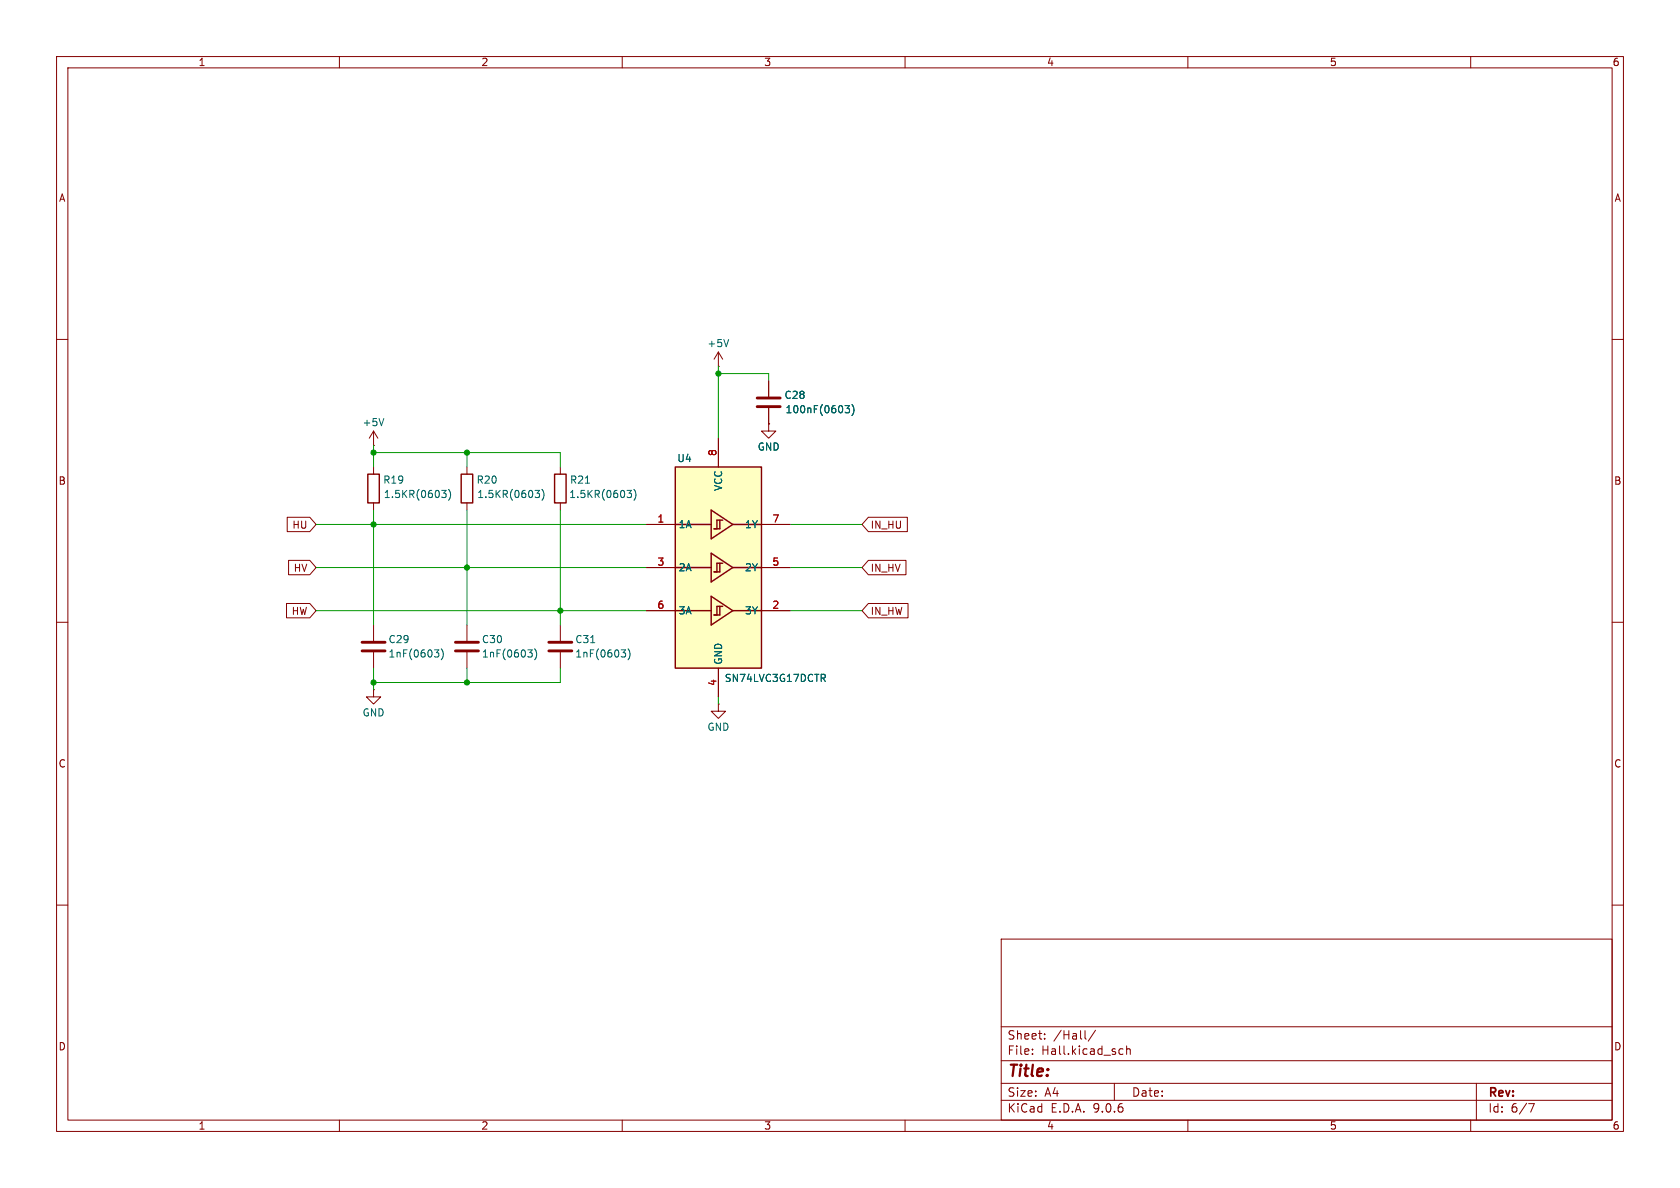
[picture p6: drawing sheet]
<svg xmlns="http://www.w3.org/2000/svg" width="297mm" height="210mm" viewBox="0 0 297 210" stroke-linecap="round" stroke-linejoin="round" font-family="sans-serif">
<g fill="none" stroke="#840000" stroke-width=".18">
<path d="M10 10h277v190h-277zM12 12h273v186h-273zM60 10v2M110 10v2M160 10v2M210 10v2M260 10v2M10 60h2M127 64.8h.1M127 62.2l-.8 1.3M127 62.2l.8 1.3M127 62.2v2.6"/>
<path d="M285 60h2M66 82.6v1.2M66 88.9v1.3M82.5 82.6v1.2M82.5 88.9v1.3M99.1 82.6v1.2M99.1 88.9v1.3M10 110h2M66 110.5v2.8M66 115.3v2.8M82.5 110.5v2.8M82.5 115.3v2.8"/>
<path d="M99.1 110.5v2.8M99.1 115.3v2.8M285 110h2M66 121.9v1.3h1.3l-1.3 1.3-1.2-1.3h1.2M66 121.9h.1M10 160h2M177 166h108v32h-108zM285 160h2M60 198v2M110 198v2M160 198v2M177 194.5h108"/>
<path d="M177 191.5h108M177 187.5h108M177 181.5h108M182.5 186.3v.1M182.5 185.5v.1M184.7 183.6v.1M184.7 182.8v.1M191.8 182.2v1.3l.2 .2M193.7 182.1l-1.3 2M197 191.5v3M198.1 185.4l.4 .1M198.5 186.3l-.4 .1"/>
<path d="M199.2 185.5l.2-.1 .3 .1 .1 .9M199.2 184.9v1.5M210 198v2M260 198v2M261 191.5v6.5M270.2 195.1h1l-.6 1.5"/>
</g>
<path d="M65 83.8h2.1v5.1h-2.1zM81.5 83.8h2.1v5.1h-2.1zM98 83.8h2.1v5.1h-2.1z" fill="none" stroke="#840000" stroke-width=".25"/>
<g fill="none" stroke="#006464" stroke-width=".18">
<path d="M128.8 60l-.4 1.3M78.1 86.7h.8l-.5 .5 .4 .1 .1 .4-.3 .3h-.3M79.3 86.5a1.46 1.46 0 0 1 0 1.9M94.6 86.7h.8l-.4 .5 .3 .1 .1 .4-.3 .3h-.3M95.8 86.5a1.46 1.46 0 0 1 0 1.9M103.5 85.4h.7M110.9 86.7h.7l-.4 .5 .4 .1v.4l-.2 .3h-.4M112.1 86.5a1.46 1.46 0 0 1 0 1.9M76.8 114.9h.8l-.4 .5 .3 .1 .1 .4-.3 .2h-.3M78 114.7a1.46 1.46 0 0 1 0 1.9M93.3 114.9h.8l-.4 .5 .3 .1 .1 .4-.3 .2h-.3M94.5 114.7a1.46 1.46 0 0 1 0 1.9"/>
<path d="M104.4 113.6h.8M109.8 114.9h.8l-.4 .5 .3 .1 .1 .4-.2 .2h-.4M111 114.7a1.46 1.46 0 0 1 0 1.9"/>
</g>
<path d="M64 113.5h4.1M64 115.1h4.1M80.5 113.5h4.1M80.5 115.1h4.1M97 113.5h4.1M97 115.1h4.1" fill="none" stroke="#840000" stroke-width=".51"/>
<path d="M119.4 82.6h15.2v35.5h-15.2z" fill="#ffffc2"/>
<g fill="none" stroke="#840000" stroke-width=".25">
<path d="M119.4 82.6h15.2v35.5h-15.2zM119.4 92.7h6.3M125.7 90.2l3.8 2.5-3.8 2.6zM125.7 97.8l3.8 2.5-3.8 2.6zM127.3 91.9v1.6h-1.1M127.3 99.6v1.5h-1.1M127.8 91.9h-1.1v1.6M127.8 99.6h-1.1v1.5M129.5 92.7h5.1M119.4 100.3h6.3M119.4 108h6.3M125.7 105.4l3.8 2.6-3.8 2.5z"/>
<path d="M127.3 107.2v1.5h-1.1M127.8 107.2h-1.1v1.5M129.5 100.3h5.1M129.5 108h5.1"/>
</g>
<g fill="none" stroke="#840000" stroke-width=".18">
<path d="M66 78.7h.1M66 76.2l-.7 1.3M66 76.2l.8 1.3M66 76.2v2.5M127 77.5v5.1M135.9 74.9v1.3h1.3l-1.3 1.3-1.3-1.3h1.3M135.9 74.9h.1M135.9 67.3v2.8M135.9 72.1v2.8M50.8 91.4h4l1.1 1.3-1.1 1.3h-4zM51 99.1h3.8l1.1 1.2-1.1 1.3h-3.8zM114.3 92.7h5.1"/>
<path d="M134.6 92.7h5.1M153.5 99.1h6.7v2.5h-6.7l-1.1-1.3zM153.5 91.4h6.9v2.6h-6.9l-1.1-1.3zM50.7 106.7h4.1l1.1 1.3-1.1 1.2h-4.1zM114.3 100.3h5.1M114.3 108h5.1M127 118.1v5.1M134.6 100.3h5.1M134.6 108h5.1M153.5 106.7h7v2.5h-7l-1.1-1.2zM127 124.5v1.2h1.3l-1.3 1.3-1.3-1.3h1.3M127 124.5h.1"/>
</g>
<path d="M67.9 74l-.5 1.3M149.4 71.7h.8l-.4 .5 .3 .1v.5l-.2 .2-.5-.2M150.6 71.5a1.46 1.46 0 0 1 0 2M145.5 119.9l.4 .6M145.7 119.2l.2 .2-.1 .3-.1 .2" fill="none" stroke="#006464" stroke-width=".18"/>
<path d="M133.9 71.9h4M133.9 70.4h4" fill="none" stroke="#840000" stroke-width=".51"/>
<g fill="none" stroke="#009600" stroke-width=".18">
<path d="M66 78.7v3.9M127 64.8v12.7M127 66h8.9v1.3M55.9 92.7h58.4M66 90.2v20.3M66 80h33.1v2.6M82.5 80v2.6M82.5 90.2v20.3M99.1 90.2v20.3M139.7 92.7h12.7M55.9 108h58.4M55.9 100.3h58.4"/>
<path d="M66 118.1v3.8M82.5 118.1v2.6M99.1 118.1v2.6h-33.1M139.7 108h12.7M139.7 100.3h12.7M127 123.2v1.3"/>
</g>
<g fill="#009600" stroke="#009600" stroke-width=".18">
<circle cx="82.5" cy="100.3" r=".46"/>
<circle cx="82.5" cy="120.7" r=".46"/>
<circle cx="66" cy="120.7" r=".46"/>
<circle cx="82.5" cy="80" r=".46"/>
<circle cx="66" cy="92.7" r=".46"/>
<circle cx="66" cy="80" r=".46"/>
<circle cx="99.1" cy="108" r=".46"/>
<circle cx="127" cy="66" r=".46"/>
</g>
<text font-size="2.8" fill="#840000" x="178" y="190.9">Title:</text>
<g font-size="2.1" fill="#840000">
<text x="178" y="184">Sheet:</text>
<text x="186.2" y="184">/Hall/</text>
<text x="178" y="186.7">File:</text>
<text x="184.1" y="186.7">Hall.kicad_sch</text>
<text x="178" y="196.9">KiCad</text>
<text x="178" y="194.1">Size:</text>
<text x="184.7" y="194.1">A4</text>
<text x="185.7" y="196.9">E.D.A.</text>
<text x="193.3" y="196.9">9.0.6</text>
<text x="200" y="194.1">Date:</text>
<text x="263" y="194.3">Rev:</text>
<text x="263" y="196.9">Id:</text>
<text x="267.1" y="196.9">6/7</text>
</g>
<g font-size="1.8" fill="#840000">
<text x="35" y="11.9">1</text>
<text x="85" y="11.9">2</text>
<text x="135" y="11.9">3</text>
<text x="185" y="11.9">4</text>
<text x="235" y="11.9">5</text>
<text x="285" y="11.9">6</text>
<text x="10.3" y="35.9">A</text>
<text x="285.3" y="35.9">A</text>
<text x="10.3" y="85.9">B</text>
<text x="285.3" y="85.9">B</text>
<text x="51.6" y="93.7">HU</text>
<text x="153.8" y="93.7">IN_HU</text>
<text x="51.8" y="101.3">HV</text>
<text x="153.8" y="101.3">IN_HV</text>
<text x="51.5" y="108.9">HW</text>
<text x="153.8" y="108.9">IN_HW</text>
<text x="10.3" y="135.9">C</text>
<text x="285.3" y="135.9">C</text>
<text x="10.3" y="185.9">D</text>
<text x="285.3" y="185.9">D</text>
<text x="35" y="199.9">1</text>
<text x="85" y="199.9">2</text>
<text x="135" y="199.9">3</text>
<text x="185" y="199.9">4</text>
<text x="235" y="199.9">5</text>
<text x="285" y="199.9">6</text>
</g>
<g font-size="1.8" fill="#006464">
<text x="125" y="61.6">+5V</text>
<text x="138.6" y="70.7">C28</text>
<text x="64" y="75.5">+5V</text>
<text x="138.8" y="73.3">100nF(0603)</text>
<text x="119.6" y="81.9">U4</text>
<text x="133.9" y="79.9">GND</text>
<text x="67.6" y="85.7">R19</text>
<text x="67.8" y="88.2">1.5KR(0603)</text>
<text x="84.2" y="85.7">R20</text>
<text x="84.3" y="88.2">1.5KR(0603)</text>
<text x="100.5" y="88.2">1.5KR(0603)</text>
<text x="100.7" y="85.7">R21</text>
<text x="127.9" y="86.9" transform="rotate(-90 127.9 86.9)">VCC</text>
<text x="119.9" y="93.6">1A</text>
<text x="131.6" y="93.6">1Y</text>
<text x="119.9" y="101.2">2A</text>
<text x="131.6" y="101.2">2Y</text>
<text x="68.6" y="113.9">C29</text>
<text x="85.1" y="113.9">C30</text>
<text x="101.6" y="113.9">C31</text>
<text x="119.9" y="108.8">3A</text>
<text x="131.6" y="108.8">3Y</text>
<text x="68.6" y="116.4">1nF(0603)</text>
<text x="85.1" y="116.4">1nF(0603)</text>
<text x="101.6" y="116.4">1nF(0603)</text>
<text x="127.9" y="117.6" transform="rotate(-90 127.9 117.6)">GND</text>
<text x="128" y="120.8">SN74LVC3G17DCTR</text>
<text x="64" y="126.8">GND</text>
<text x="125" y="129.4">GND</text>
</g>
<g font-size="1.8" fill="#a90000">
<text x="126.7" y="80.7" transform="rotate(-90 126.7 80.7)">8</text>
<text x="116.1" y="92.5">1</text>
<text x="136.5" y="92.5">7</text>
<text x="116.1" y="100.1">3</text>
<text x="136.5" y="100.1">5</text>
<text x="116.1" y="107.7">6</text>
<text x="136.5" y="107.7">2</text>
<text x="126.7" y="121.4" transform="rotate(-90 126.7 121.4)">4</text>
</g>
</svg>
